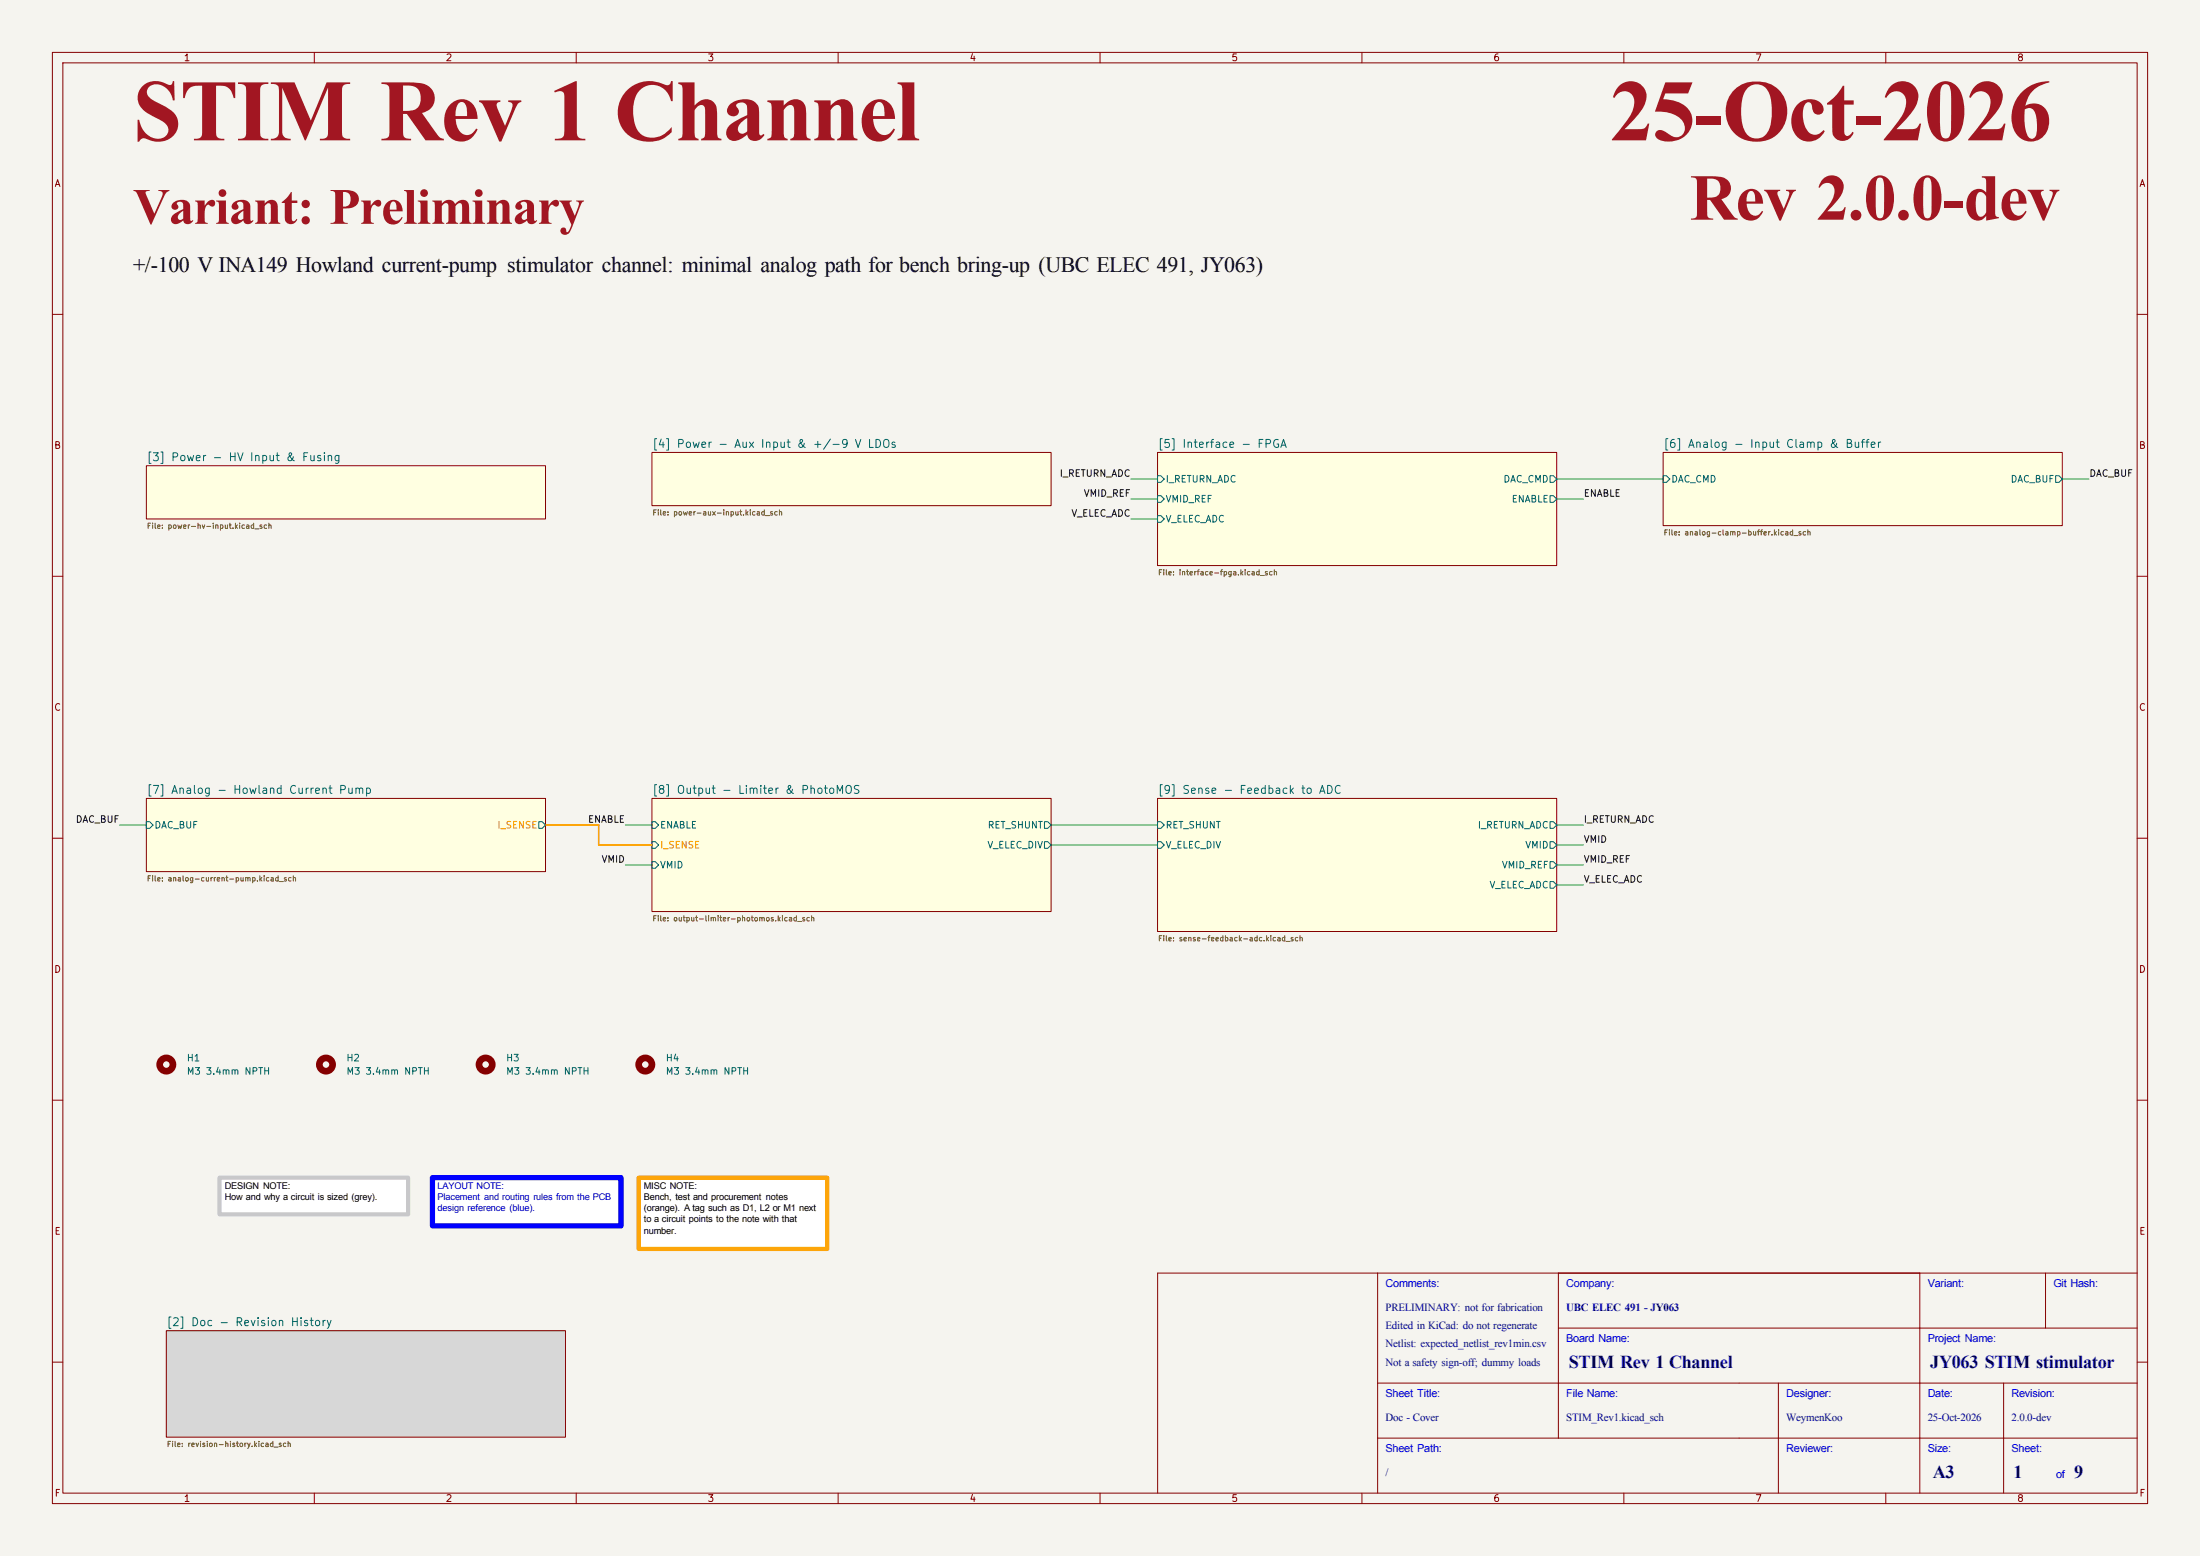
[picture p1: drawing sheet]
(kicad_sch
 (version 20260306)
 (generator "eeschema")
 (generator_version "10.0")
 (paper "A3")
 (title_block
  (title "Doc - Cover")
  (date "${RELEASE_DATE}")
  (rev "${REVISION}")
  (company "${COMPANY}")
  (comment 1 "PRELIMINARY: not for fabrication")
  (comment 2 "Edited in KiCad: do not regenerate")
  (comment 3 "Netlist: expected_netlist_rev1min.csv")
  (comment 4 "Not a safety sign-off; dummy loads")
  (comment 9 "${REVIEWER}"))
 (lib_symbols
  (symbol "STIM_Rev1:MountingHole"
   (pin_names
    (offset 1.016)) (exclude_from_sim no) (in_bom no) (on_board yes)
   (in_pos_files yes)
   (duplicate_pin_numbers_are_jumpers no)
   (property "Reference" "H" (at 0 5.08 0) (show_name no) (do_not_autoplace no) (effects (font (size 1.27 1.27))))
   (property "Value" "MountingHole" (at 0 3.175 0) (show_name no) (do_not_autoplace no) (effects (font (size 1.27 1.27))))
   (property "Footprint" "STIM_Rev1:MountingHole_3.4mm_M3_Keepout6.5mm" (at 0 0 0) (show_name no) (do_not_autoplace no) (hide yes) (effects (font (size 1.27 1.27))))
   (property "Datasheet" "" (at 0 0 0) (show_name no) (do_not_autoplace no) (hide yes) (effects (font (size 1.27 1.27))))
   (property "Description" "M3 mounting hole, 3.4 mm NPTH, 6.5 mm copper keep-out" (at 0 0 0) (show_name no) (do_not_autoplace no) (hide yes) (effects (font (size 1.27 1.27))))
   (symbol "MountingHole_0_1"
    (circle (center 0 0) (radius 1.27) (stroke (width 1.27) (type default)) (fill (type none))))
   (embedded_fonts no)))
 (text "Variant: Preliminary"
  (exclude_from_sim no)
  (at 25.4 45.72 0)
  (effects (font
    (face "Times New Roman") (size 7 7) (thickness 1.4)
    (bold yes) (color 162 22 34 1)) (justify left bottom)))
 (text "${RELEASE_DATE}"
  (exclude_from_sim no)
  (at 394.97 31.75 0)
  (effects (font
    (face "Times New Roman") (size 12 12) (thickness 2.4)
    (bold yes) (color 162 22 34 1)) (justify right bottom)))
 (text "STIM Rev 1 Channel"
  (exclude_from_sim no)
  (at 25.4 31.75 0)
  (effects (font
    (face "Times New Roman") (size 12 12) (thickness 2.4)
    (bold yes) (color 162 22 34 1)) (justify left bottom)))
 (text "+/-100 V INA149 Howland current-pump stimulator channel: minimal analog path for bench bring-up (UBC ELEC 491, JY063)"
  (exclude_from_sim no)
  (at 25.4 53.34 0)
  (effects (font
    (face "Times New Roman") (size 3 3) (color 0 0 0 1)) (justify left bottom)))
 (text "Rev ${REVISION}"
  (exclude_from_sim no)
  (at 394.97 45.72 0)
  (effects (font
    (face "Times New Roman") (size 9 9) (thickness 1.8)
    (bold yes) (color 162 22 34 1)) (justify right bottom)))
 (text_box "MISC NOTE:\nBench, test and procurement notes (orange). A tag such as D1, L2 or M1 next to a circuit points to the note with that number."
  (exclude_from_sim no)
  (at 121.92 224.79 0)
  (size 36 13.6)
  (margins 1 1 1 1)
  (stroke (width 0.8) (type solid) (color 255 165 0 1))
  (fill (type color) (color 255 255 255 1))
  (effects (font
    (face "Arial") (size 1.27 1.27) (color 0 0 0 1)) (justify left top)))
 (text_box "LAYOUT NOTE:\nPlacement and routing rules from the PCB design reference (blue)."
  (exclude_from_sim no)
  (at 82.55 224.79 0)
  (size 36 9.2)
  (margins 1 1 1 1)
  (stroke (width 1) (type solid) (color 0 0 255 1))
  (fill (type color) (color 255 255 255 1))
  (effects (font
    (face "Arial") (size 1.27 1.27) (color 0 0 255 1)) (justify left top)))
 (text_box "DESIGN NOTE:\nHow and why a circuit is sized (grey)."
  (exclude_from_sim no)
  (at 41.91 224.79 0)
  (size 36 7)
  (margins 1 1 1 1)
  (stroke (width 0.8) (type solid) (color 200 200 200 1))
  (fill (type color) (color 255 255 255 1))
  (effects (font
    (face "Arial") (size 1.27 1.27) (color 0 0 0 1)) (justify left top)))
 (wire
  (pts (xy 297.18 161.29) (xy 302.26 161.29))
  (stroke (width 0) (type default)))
 (wire
  (pts (xy 297.18 157.48) (xy 302.26 157.48))
  (stroke (width 0) (type default)))
 (wire
  (pts (xy 297.18 95.25) (xy 302.26 95.25))
  (stroke (width 0) (type default)))
 (wire
  (pts (xy 200.66 157.48) (xy 220.98 157.48))
  (stroke (width 0) (type default)))
 (wire
  (pts (xy 297.18 91.44) (xy 317.5 91.44))
  (stroke (width 0) (type default)))
 (wire
  (pts (xy 393.7 91.44) (xy 398.78 91.44))
  (stroke (width 0) (type default)))
 (wire
  (pts (xy 297.18 168.91) (xy 302.26 168.91))
  (stroke (width 0) (type default)))
 (wire
  (pts (xy 220.98 99.06) (xy 215.9 99.06))
  (stroke (width 0) (type default)))
 (wire
  (pts (xy 114.3 157.48) (xy 114.3 161.29))
  (stroke (width 0) (type default)))
 (wire
  (pts (xy 200.66 161.29) (xy 220.98 161.29))
  (stroke (width 0) (type default)))
 (wire
  (pts (xy 220.98 91.44) (xy 215.9 91.44))
  (stroke (width 0) (type default)))
 (wire
  (pts (xy 114.3 161.29) (xy 124.46 161.29))
  (stroke (width 0) (type default)))
 (wire
  (pts (xy 124.46 165.1) (xy 119.38 165.1))
  (stroke (width 0) (type default)))
 (wire
  (pts (xy 220.98 95.25) (xy 215.9 95.25))
  (stroke (width 0) (type default)))
 (wire
  (pts (xy 124.46 157.48) (xy 119.38 157.48))
  (stroke (width 0) (type default)))
 (wire
  (pts (xy 104.14 157.48) (xy 114.3 157.48))
  (stroke (width 0) (type default)))
 (wire
  (pts (xy 27.94 157.48) (xy 22.86 157.48))
  (stroke (width 0) (type default)))
 (wire
  (pts (xy 297.18 165.1) (xy 302.26 165.1))
  (stroke (width 0) (type default)))
 (label "V_ELEC_ADC"
  (at 215.9 99.06 180)
  (effects (font (size 1.27 1.27)) (justify right bottom)))
 (label "VMID_REF"
  (at 302.26 165.1 0)
  (effects (font (size 1.27 1.27)) (justify left bottom)))
 (label "ENABLE"
  (at 302.26 95.25 0)
  (effects (font (size 1.27 1.27)) (justify left bottom)))
 (label "V_ELEC_ADC"
  (at 302.26 168.91 0)
  (effects (font (size 1.27 1.27)) (justify left bottom)))
 (label "DAC_BUF"
  (at 398.78 91.44 0)
  (effects (font (size 1.27 1.27)) (justify left bottom)))
 (label "I_RETURN_ADC"
  (at 302.26 157.48 0)
  (effects (font (size 1.27 1.27)) (justify left bottom)))
 (label "DAC_BUF"
  (at 22.86 157.48 180)
  (effects (font (size 1.27 1.27)) (justify right bottom)))
 (label "VMID_REF"
  (at 215.9 95.25 180)
  (effects (font (size 1.27 1.27)) (justify right bottom)))
 (label "I_RETURN_ADC"
  (at 215.9 91.44 180)
  (effects (font (size 1.27 1.27)) (justify right bottom)))
 (label "VMID"
  (at 119.38 165.1 180)
  (effects (font (size 1.27 1.27)) (justify right bottom)))
 (label "ENABLE"
  (at 119.38 157.48 180)
  (effects (font (size 1.27 1.27)) (justify right bottom)))
 (label "VMID"
  (at 302.26 161.29 0)
  (effects (font (size 1.27 1.27)) (justify left bottom)))
 (symbol
  (lib_id "STIM_Rev1:MountingHole")
  (at 62.23 203.2 0)
  (unit 1)
  (body_style 1)
  (exclude_from_sim no)
  (in_bom yes)
  (on_board yes)
  (in_pos_files yes)
  (dnp no)
  (property "Reference" "H2" (at 66.04 201.93 0) (show_name no) (do_not_autoplace no) (effects (font (size 1.27 1.27)) (justify left)))
  (property "Value" "M3 3.4mm NPTH" (at 66.04 204.47 0) (show_name no) (do_not_autoplace no) (effects (font (size 1.27 1.27)) (justify left)))
  (property "Footprint" "STIM_Rev1:MountingHole_3.4mm_M3_Keepout6.5mm" (at 62.23 203.2 0) (hide yes) (show_name no) (do_not_autoplace no) (effects (font (size 1.27 1.27))))
  (property "Datasheet" "" (at 62.23 203.2 0) (hide yes) (show_name no) (do_not_autoplace no) (effects (font (size 1.27 1.27))))
  (property "Description" "mounting hole M3, 3.4 mm non-plated, 6.5 mm copper keep-out" (at 62.23 203.2 0) (hide yes) (show_name no) (do_not_autoplace no) (effects (font (size 1.27 1.27))))
  (property "Note" "four corners" (at 62.23 203.2 0) (hide yes) (show_name no) (do_not_autoplace no) (effects (font (size 1.27 1.27)))))
 (symbol
  (lib_id "STIM_Rev1:MountingHole")
  (at 92.71 203.2 0)
  (unit 1)
  (body_style 1)
  (exclude_from_sim no)
  (in_bom yes)
  (on_board yes)
  (in_pos_files yes)
  (dnp no)
  (property "Reference" "H3" (at 96.52 201.93 0) (show_name no) (do_not_autoplace no) (effects (font (size 1.27 1.27)) (justify left)))
  (property "Value" "M3 3.4mm NPTH" (at 96.52 204.47 0) (show_name no) (do_not_autoplace no) (effects (font (size 1.27 1.27)) (justify left)))
  (property "Footprint" "STIM_Rev1:MountingHole_3.4mm_M3_Keepout6.5mm" (at 92.71 203.2 0) (hide yes) (show_name no) (do_not_autoplace no) (effects (font (size 1.27 1.27))))
  (property "Datasheet" "" (at 92.71 203.2 0) (hide yes) (show_name no) (do_not_autoplace no) (effects (font (size 1.27 1.27))))
  (property "Description" "mounting hole M3, 3.4 mm non-plated, 6.5 mm copper keep-out" (at 92.71 203.2 0) (hide yes) (show_name no) (do_not_autoplace no) (effects (font (size 1.27 1.27))))
  (property "Note" "four corners" (at 92.71 203.2 0) (hide yes) (show_name no) (do_not_autoplace no) (effects (font (size 1.27 1.27)))))
 (symbol
  (lib_id "STIM_Rev1:MountingHole")
  (at 31.75 203.2 0)
  (unit 1)
  (body_style 1)
  (exclude_from_sim no)
  (in_bom yes)
  (on_board yes)
  (in_pos_files yes)
  (dnp no)
  (property "Reference" "H1" (at 35.56 201.93 0) (show_name no) (do_not_autoplace no) (effects (font (size 1.27 1.27)) (justify left)))
  (property "Value" "M3 3.4mm NPTH" (at 35.56 204.47 0) (show_name no) (do_not_autoplace no) (effects (font (size 1.27 1.27)) (justify left)))
  (property "Footprint" "STIM_Rev1:MountingHole_3.4mm_M3_Keepout6.5mm" (at 31.75 203.2 0) (hide yes) (show_name no) (do_not_autoplace no) (effects (font (size 1.27 1.27))))
  (property "Datasheet" "" (at 31.75 203.2 0) (hide yes) (show_name no) (do_not_autoplace no) (effects (font (size 1.27 1.27))))
  (property "Description" "mounting hole M3, 3.4 mm non-plated, 6.5 mm copper keep-out" (at 31.75 203.2 0) (hide yes) (show_name no) (do_not_autoplace no) (effects (font (size 1.27 1.27))))
  (property "Note" "four corners" (at 31.75 203.2 0) (hide yes) (show_name no) (do_not_autoplace no) (effects (font (size 1.27 1.27)))))
 (symbol
  (lib_id "STIM_Rev1:MountingHole")
  (at 123.19 203.2 0)
  (unit 1)
  (body_style 1)
  (exclude_from_sim no)
  (in_bom yes)
  (on_board yes)
  (in_pos_files yes)
  (dnp no)
  (property "Reference" "H4" (at 127 201.93 0) (show_name no) (do_not_autoplace no) (effects (font (size 1.27 1.27)) (justify left)))
  (property "Value" "M3 3.4mm NPTH" (at 127 204.47 0) (show_name no) (do_not_autoplace no) (effects (font (size 1.27 1.27)) (justify left)))
  (property "Footprint" "STIM_Rev1:MountingHole_3.4mm_M3_Keepout6.5mm" (at 123.19 203.2 0) (hide yes) (show_name no) (do_not_autoplace no) (effects (font (size 1.27 1.27))))
  (property "Datasheet" "" (at 123.19 203.2 0) (hide yes) (show_name no) (do_not_autoplace no) (effects (font (size 1.27 1.27))))
  (property "Description" "mounting hole M3, 3.4 mm non-plated, 6.5 mm copper keep-out" (at 123.19 203.2 0) (hide yes) (show_name no) (do_not_autoplace no) (effects (font (size 1.27 1.27))))
  (property "Note" "four corners" (at 123.19 203.2 0) (hide yes) (show_name no) (do_not_autoplace no) (effects (font (size 1.27 1.27)))))
 (sheet
  (at 27.94 152.4)
  (size 76.2 13.97)
  (exclude_from_sim no)
  (in_bom yes)
  (on_board yes)
  (dnp no)
  (fields_autoplaced yes)
  (stroke (width 0.1524) (type solid))
  (fill (color 255 255 225 1))
  (property "Sheetname" "[7] Analog - Howland Current Pump" (at 27.94 151.638 0) (show_name no) (do_not_autoplace no) (effects (font (size 1.524 1.524)) (justify left bottom)))
  (property "Sheetfile" "analog-current-pump.kicad_sch" (at 27.94 167.132 0) (show_name no) (do_not_autoplace no) (effects (font (size 1 1)) (justify left top)))
  (pin "DAC_BUF" input (at 27.94 157.48 180) (effects (font (size 1.27 1.27)) (justify left)))
  (pin "I_SENSE" output (at 104.14 157.48 0) (effects (font (size 1.27 1.27)) (justify right))))
 (sheet
  (at 220.98 86.36)
  (size 76.2 21.59)
  (exclude_from_sim no)
  (in_bom yes)
  (on_board yes)
  (dnp no)
  (fields_autoplaced yes)
  (stroke (width 0.1524) (type solid))
  (fill (color 255 255 225 1))
  (property "Sheetname" "[5] Interface - FPGA" (at 220.98 85.598 0) (show_name no) (do_not_autoplace no) (effects (font (size 1.524 1.524)) (justify left bottom)))
  (property "Sheetfile" "interface-fpga.kicad_sch" (at 220.98 108.712 0) (show_name no) (do_not_autoplace no) (effects (font (size 1 1)) (justify left top)))
  (pin "I_RETURN_ADC" input (at 220.98 91.44 180) (effects (font (size 1.27 1.27)) (justify left)))
  (pin "VMID_REF" input (at 220.98 95.25 180) (effects (font (size 1.27 1.27)) (justify left)))
  (pin "V_ELEC_ADC" input (at 220.98 99.06 180) (effects (font (size 1.27 1.27)) (justify left)))
  (pin "DAC_CMD" output (at 297.18 91.44 0) (effects (font (size 1.27 1.27)) (justify right)))
  (pin "ENABLE" output (at 297.18 95.25 0) (effects (font (size 1.27 1.27)) (justify right))))
 (sheet
  (at 220.98 152.4)
  (size 76.2 25.4)
  (exclude_from_sim no)
  (in_bom yes)
  (on_board yes)
  (dnp no)
  (fields_autoplaced yes)
  (stroke (width 0.1524) (type solid))
  (fill (color 255 255 225 1))
  (property "Sheetname" "[9] Sense - Feedback to ADC" (at 220.98 151.638 0) (show_name no) (do_not_autoplace no) (effects (font (size 1.524 1.524)) (justify left bottom)))
  (property "Sheetfile" "sense-feedback-adc.kicad_sch" (at 220.98 178.562 0) (show_name no) (do_not_autoplace no) (effects (font (size 1 1)) (justify left top)))
  (pin "RET_SHUNT" input (at 220.98 157.48 180) (effects (font (size 1.27 1.27)) (justify left)))
  (pin "V_ELEC_DIV" input (at 220.98 161.29 180) (effects (font (size 1.27 1.27)) (justify left)))
  (pin "I_RETURN_ADC" output (at 297.18 157.48 0) (effects (font (size 1.27 1.27)) (justify right)))
  (pin "VMID" output (at 297.18 161.29 0) (effects (font (size 1.27 1.27)) (justify right)))
  (pin "VMID_REF" output (at 297.18 165.1 0) (effects (font (size 1.27 1.27)) (justify right)))
  (pin "V_ELEC_ADC" output (at 297.18 168.91 0) (effects (font (size 1.27 1.27)) (justify right))))
 (sheet
  (at 124.46 86.36)
  (size 76.2 10.16)
  (exclude_from_sim no)
  (in_bom yes)
  (on_board yes)
  (dnp no)
  (fields_autoplaced yes)
  (stroke (width 0.1524) (type solid))
  (fill (color 255 255 225 1))
  (property "Sheetname" "[4] Power - Aux Input & +/-9 V LDOs" (at 124.46 85.598 0) (show_name no) (do_not_autoplace no) (effects (font (size 1.524 1.524)) (justify left bottom)))
  (property "Sheetfile" "power-aux-input.kicad_sch" (at 124.46 97.282 0) (show_name no) (do_not_autoplace no) (effects (font (size 1 1)) (justify left top))))
 (sheet
  (at 31.75 254)
  (size 76.2 20.32)
  (exclude_from_sim no)
  (in_bom yes)
  (on_board yes)
  (dnp no)
  (fields_autoplaced yes)
  (stroke (width 0.1524) (type solid))
  (fill (color 215 215 215 1))
  (property "Sheetname" "[2] Doc - Revision History" (at 31.75 253.238 0) (show_name no) (do_not_autoplace no) (effects (font (size 1.524 1.524)) (justify left bottom)))
  (property "Sheetfile" "revision-history.kicad_sch" (at 31.75 275.082 0) (show_name no) (do_not_autoplace no) (effects (font (size 1 1)) (justify left top))))
 (sheet
  (at 27.94 88.9)
  (size 76.2 10.16)
  (exclude_from_sim no)
  (in_bom yes)
  (on_board yes)
  (dnp no)
  (fields_autoplaced yes)
  (stroke (width 0.1524) (type solid))
  (fill (color 255 255 225 1))
  (property "Sheetname" "[3] Power - HV Input & Fusing" (at 27.94 88.138 0) (show_name no) (do_not_autoplace no) (effects (font (size 1.524 1.524)) (justify left bottom)))
  (property "Sheetfile" "power-hv-input.kicad_sch" (at 27.94 99.822 0) (show_name no) (do_not_autoplace no) (effects (font (size 1 1)) (justify left top))))
 (sheet
  (at 317.5 86.36)
  (size 76.2 13.97)
  (exclude_from_sim no)
  (in_bom yes)
  (on_board yes)
  (dnp no)
  (fields_autoplaced yes)
  (stroke (width 0.1524) (type solid))
  (fill (color 255 255 225 1))
  (property "Sheetname" "[6] Analog - Input Clamp & Buffer" (at 317.5 85.598 0) (show_name no) (do_not_autoplace no) (effects (font (size 1.524 1.524)) (justify left bottom)))
  (property "Sheetfile" "analog-clamp-buffer.kicad_sch" (at 317.5 101.092 0) (show_name no) (do_not_autoplace no) (effects (font (size 1 1)) (justify left top)))
  (pin "DAC_CMD" input (at 317.5 91.44 180) (effects (font (size 1.27 1.27)) (justify left)))
  (pin "DAC_BUF" output (at 393.7 91.44 0) (effects (font (size 1.27 1.27)) (justify right))))
 (sheet
  (at 124.46 152.4)
  (size 76.2 21.59)
  (exclude_from_sim no)
  (in_bom yes)
  (on_board yes)
  (dnp no)
  (fields_autoplaced yes)
  (stroke (width 0.1524) (type solid))
  (fill (color 255 255 225 1))
  (property "Sheetname" "[8] Output - Limiter & PhotoMOS" (at 124.46 151.638 0) (show_name no) (do_not_autoplace no) (effects (font (size 1.524 1.524)) (justify left bottom)))
  (property "Sheetfile" "output-limiter-photomos.kicad_sch" (at 124.46 174.752 0) (show_name no) (do_not_autoplace no) (effects (font (size 1 1)) (justify left top)))
  (pin "ENABLE" input (at 124.46 157.48 180) (effects (font (size 1.27 1.27)) (justify left)))
  (pin "I_SENSE" input (at 124.46 161.29 180) (effects (font (size 1.27 1.27)) (justify left)))
  (pin "VMID" input (at 124.46 165.1 180) (effects (font (size 1.27 1.27)) (justify left)))
  (pin "RET_SHUNT" output (at 200.66 157.48 0) (effects (font (size 1.27 1.27)) (justify right)))
  (pin "V_ELEC_DIV" output (at 200.66 161.29 0) (effects (font (size 1.27 1.27)) (justify right))))
 (sheet_instances
  (path ""
   (page "1")))
 (embedded_fonts no))
